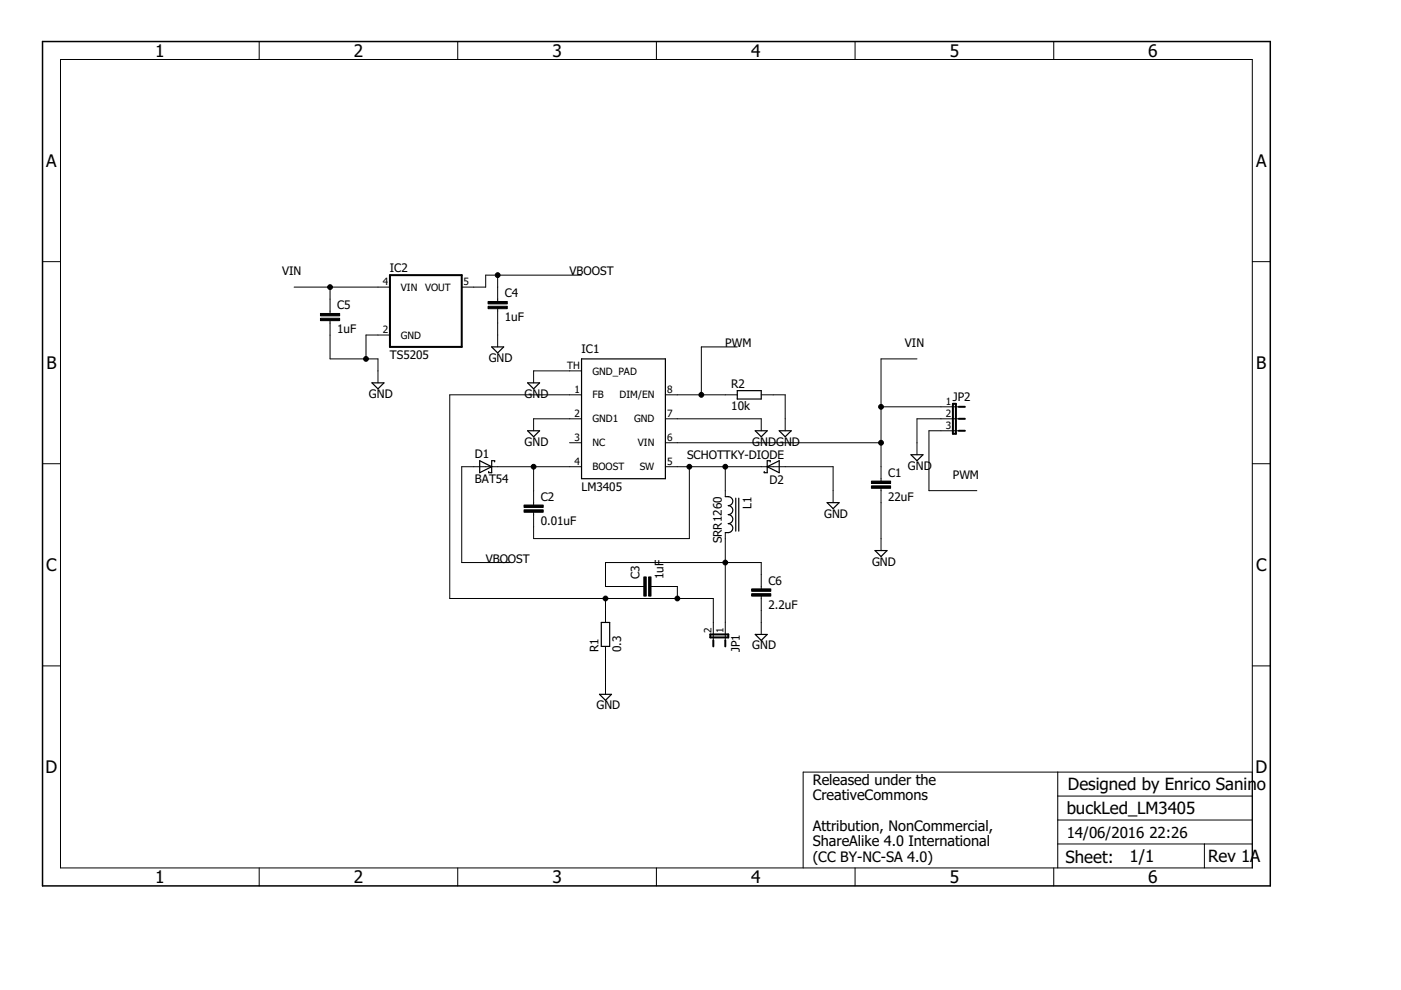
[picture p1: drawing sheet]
<svg xmlns="http://www.w3.org/2000/svg" width="297mm" height="210mm" viewBox="0 0 297 210" stroke-linecap="round" stroke-linejoin="round" font-family="sans-serif">
<g fill="none" stroke="#000" stroke-width=".21">
<path d="M12.8 12.6h252.7v171.4h-252.7zM54.9 8.8v3.8M97 8.8v3.8M139.2 8.8v3.8M181.3 8.8v3.8M223.4 8.8v3.8M9 55.5h3.8M105.5 58.3v5.6M123.3 58.3h-20.3v2.6h-5.1M265.5 55.5h3.8M62.4 60.9h20.3M70 60.9v5.6"/>
<path d="M70 68v8.1h10.1v5.1M82.7 71h-5.1v5.1M105.5 65.4v8.2M123.3 78.6h-10.2v2.6M156.3 73.6h-7.6v10.1M194.4 76.1h-7.6v25.9M9 98.3h3.8M113.1 99v8.1M120.8 93.9h2.5M123.3 83.7h-27.9v43.2h55.8v8.9M123.3 99h-25.4v20.3h10.2M123.3 88.8h-10.2v2.5"/>
<path d="M141.1 93.9h45.7M141.1 83.7h15.2M141.1 99h35.5v7.6M141.1 88.8h20.3v2.5M146.2 99v15.2h-33.1v-5.6M153.8 99v6.3M161.4 83.7h5.1v7.6M186.8 86.3h16.5M203.3 88.8h-8.9v7.6M203.3 91.3h-6.3v12.7h10.1M265.5 98.3h3.8M153.8 112.9v22.9"/>
<path d="M186.8 103.5v13.2M128.4 126.9v5.1M128.4 137.1v10.1M136.5 124.4h-8.1v-5.1h33v5.6M138 124.4h5.6v2.5M161.4 126.4v8.1M9 141.2h3.8M265.5 141.2h3.8M224.3 178.9h41.2M224.3 163.7v20.3M224.3 173.9h41.2M224.3 168.8h41.2"/>
<path d="M255.4 178.9v5.1M265.5 163.7h-95.2v20.3M54.9 184v3.8M97 184v3.8M139.2 184v3.8M181.3 184v3.8M223.4 184v3.8"/>
</g>
<g fill="none" stroke="#000" stroke-width=".25">
<path d="M104.2 73.6h2.6l-1.3 1.2zM123.3 76.1h17.8v25.4h-17.8zM78.9 81.2h2.5l-1.3 1.2zM101.7 97.7l2.5 1.3-2.5 1.2zM104.9 97.9v-.2h-.7v2.5h-.6v-.2M111.9 91.3h2.5l-1.3 1.3zM111.9 81.2h2.5l-1.3 1.2zM156.3 82.8h5.1v1.8h-5.1zM160.1 91.3h2.6l-1.3 1.3zM162.7 99l2.5-1.3v2.5zM163.3 97.9v-.2h-.6v2.5h-.7v-.2M165.2 91.3h2.5l-1.2 1.3z"/>
<path d="M193.1 96.4h2.6l-1.3 1.3zM153.8 105.3a1.14 1.14 0 0 1 1.6 1.1l-.3 .5-.7 .3a.95 .95 0 0 1 1 1 .95 .95 0 0 1-1 .9 .95 .95 0 0 1 1 1 .95 .95 0 0 1-1 .9 .95 .95 0 0 1 1 1 .95 .95 0 0 1-1 .9h-.6M156 105.6v7M156.6 105.6v7M175.4 106.6h2.5l-1.3 1.2zM185.5 116.7h2.6l-1.3 1.3zM127.5 132h1.8v5.1h-1.8zM160.1 134.5h2.6l-1.3 1.3zM127.1 147.2h2.5l-1.2 1.3z"/>
</g>
<path d="M67.9 67.5h4.1v.5h-4.1zM67.9 66.5h4.1v.5h-4.1zM103.5 64.9h4v.5h-4zM103.5 63.9h4v.5h-4zM111.1 108.1h4.1v.5h-4.1zM111.1 107.1h4.1v.5h-4.1zM184.8 103h4v.5h-4zM184.8 102h4v.5h-4zM136.5 122.3h.5v4.1h-.5zM137.5 122.3h.5v4.1h-.5zM159.4 125.9h4v.5h-4zM159.4 124.9h4v.5h-4z" fill="#000" stroke="#000" stroke-width=".21"/>
<path d="M82.7 58.3h15.2v15.3h-15.2zM202 85.6h.7v6.4h-.7zM203.3 91.3h1.3M203.3 88.8h1.3M203.3 86.3h1.3M150.6 134.5h3.8v.6h-3.8zM151.2 135.8v1.3M153.8 135.8v1.3" fill="none" stroke="#000" stroke-width=".42"/>
<path d="M9 8.8h260.3v179h-260.3z" fill="none" stroke="#000" stroke-width=".32"/>
<g fill="#000" stroke="#000" stroke-width=".21">
<circle cx="105.5" cy="58.3" r=".51"/>
<circle cx="70" cy="60.9" r=".51"/>
<circle cx="77.6" cy="76.1" r=".51"/>
<circle cx="113.1" cy="99" r=".51"/>
<circle cx="146.2" cy="99" r=".51"/>
<circle cx="148.7" cy="83.7" r=".51"/>
<circle cx="153.8" cy="99" r=".51"/>
<circle cx="186.8" cy="93.9" r=".51"/>
<circle cx="186.8" cy="86.3" r=".51"/>
<circle cx="153.8" cy="119.3" r=".51"/>
<circle cx="128.4" cy="126.9" r=".51"/>
<circle cx="143.6" cy="126.9" r=".51"/>
</g>
<g font-size="3.7">
<text x="32.9" y="12">1</text>
<text x="75" y="12">2</text>
<text x="117.1" y="12">3</text>
<text x="159.2" y="12">4</text>
<text x="201.4" y="12">5</text>
<text x="243.5" y="12">6</text>
<text x="9.8" y="35.3">A</text>
<text x="266.3" y="35.3">A</text>
<text x="9.8" y="78.2">B</text>
<text x="266.3" y="78.2">B</text>
<text x="9.8" y="121">C</text>
<text x="266.3" y="121">C</text>
<text x="9.7" y="163.9">D</text>
<text x="266.2" y="163.9">D</text>
<text x="32.9" y="187.2">1</text>
<text x="75" y="187.2">2</text>
<text x="117.1" y="187.2">3</text>
<text x="159.2" y="187.2">4</text>
<text x="201.4" y="187.2">5</text>
<text x="243.5" y="187.2">6</text>
</g>
<g font-size="3.6">
<text x="226.4" y="167.5">Designed by Enrico Sanin</text>
<text x="266.5" y="167.5">o</text>
<text x="226.2" y="172.6">buckLed_LM3405</text>
<text x="225.9" y="182.9">Sheet:</text>
<text x="239.5" y="182.8">1/1</text>
<text x="256.1" y="182.8">Rev 1A</text>
</g>
<g font-size="3.2">
<text x="226.2" y="177.7">14/06/2016</text>
<text x="243.7" y="177.7">22:26</text>
</g>
<g font-size="3.1">
<text x="172.3" y="166.4">Released under the</text>
<text x="172.3" y="169.6">CreativeCommons</text>
<text x="172.3" y="176.2">Attribution, NonCommercial,</text>
<text x="172.3" y="179.5">ShareAlike 4.0 International</text>
<text x="172.3" y="182.8">(CC BY-NC-SA 4.0)</text>
</g>
<g font-size="2.5">
<text x="59.8" y="58.3">VIN</text>
<text x="82.7" y="57.7">IC2</text>
<text x="120.8" y="58.3">VBOOST</text>
<text x="71.5" y="65.6">C5</text>
<text x="107" y="63">C4</text>
<text x="71.5" y="70.6">1uF</text>
<text x="107" y="68.1">1uF</text>
<text x="82.7" y="76.1">TS5205</text>
<text x="103.6" y="76.7">GND</text>
<text x="123.3" y="74.8">IC1</text>
<text x="153.8" y="73.6">PWM</text>
<text x="191.9" y="73.6">VIN</text>
<text x="155" y="82.2">R2</text>
<text x="78.2" y="84.4">GND</text>
<text x="111.2" y="84.4">GND</text>
<text x="155" y="87">10k</text>
<text x="202" y="85">JP2</text>
<text x="111.2" y="94.5">GND</text>
<text x="159.5" y="94.5">GNDGND</text>
<text x="100.7" y="97.1">D1</text>
<text x="145.7" y="97.3">SCHOTTKY-DIODE</text>
<text x="188.3" y="101.1">C1</text>
<text x="192.5" y="99.6">GND</text>
<text x="202" y="101.5">PWM</text>
<text x="100.7" y="102.4">BAT54</text>
<text x="114.7" y="106.2">C2</text>
<text x="123.3" y="104">LM3405</text>
<text x="159.4" y="107.9" transform="rotate(-90 159.4 107.9)">L1</text>
<text x="163.2" y="102.6">D2</text>
<text x="188.3" y="106.2">22uF</text>
<text x="114.7" y="111.3">0.01uF</text>
<text x="174.7" y="109.8">GND</text>
<text x="103" y="119.3">VBOOST</text>
<text x="153" y="115.2" transform="rotate(-90 153 115.2)">SRR1260</text>
<text x="184.9" y="119.9">GND</text>
<text x="135.6" y="122.8" transform="rotate(-90 135.6 122.8)">C3</text>
<text x="140.7" y="122.8" transform="rotate(-90 140.7 122.8)">1uF</text>
<text x="162.9" y="124">C6</text>
<text x="162.9" y="129">2.2uF</text>
<text x="159.5" y="137.7">GND</text>
<text x="126.9" y="138.3" transform="rotate(-90 126.9 138.3)">R1</text>
<text x="131.7" y="138.3" transform="rotate(-90 131.7 138.3)">0.3</text>
<text x="156.8" y="138.3" transform="rotate(-90 156.8 138.3)">JP1</text>
<text x="126.5" y="150.4">GND</text>
</g>
<g font-size="2.1">
<text x="81.1" y="60.5">4</text>
<text x="85" y="61.6">VIN</text>
<text x="90.2" y="61.6">VOUT</text>
<text x="98.3" y="60.5">5</text>
<text x="81.1" y="70.7">2</text>
<text x="85" y="71.8">GND</text>
<text x="120.3" y="78.3">TH</text>
<text x="121.8" y="83.4">1</text>
<text x="125.6" y="79.4">GND_PAD</text>
<text x="141.4" y="83.4">8</text>
<text x="121.8" y="88.4">2</text>
<text x="125.6" y="84.5">FB</text>
<text x="125.6" y="89.6">GND1</text>
<text x="131.4" y="84.5">DIM/EN</text>
<text x="134.4" y="89.6">GND</text>
<text x="141.4" y="88.4">7</text>
<text x="200.5" y="85.9">1</text>
<text x="200.5" y="88.4">2</text>
<text x="121.8" y="93.5">3</text>
<text x="125.6" y="94.6">NC</text>
<text x="135.3" y="94.6">VIN</text>
<text x="141.4" y="93.5">6</text>
<text x="200.5" y="91">3</text>
<text x="121.8" y="98.6">4</text>
<text x="125.6" y="99.7">BOOST</text>
<text x="135.6" y="99.7">SW</text>
<text x="141.4" y="98.6">5</text>
<text x="150.9" y="134.2" transform="rotate(-90 150.9 134.2)">2</text>
<text x="153.4" y="134.2" transform="rotate(-90 153.4 134.2)">1</text>
</g>
</svg>
